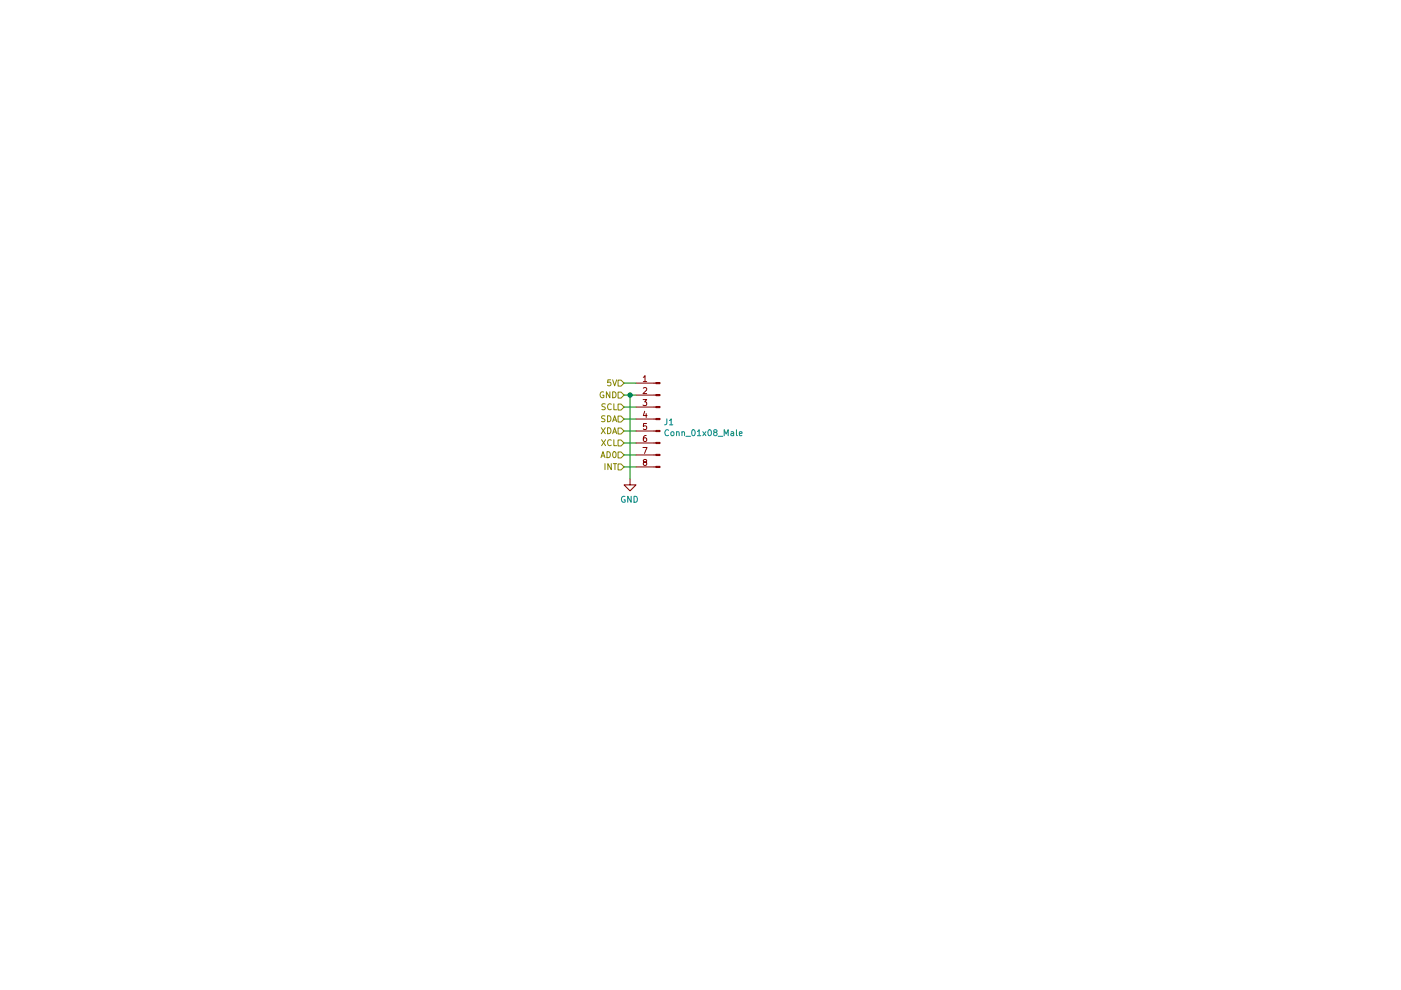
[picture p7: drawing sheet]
(kicad_sch (version 20211123) (generator eeschema)

 (paper "A4")

 (lib_symbols
  (symbol "Connector:Conn_01x08_Male" (pin_names (offset 1.016) hide) (in_bom yes) (on_board yes)
   (property "Reference" "J" (id 0) (at 0 10.16 0) (effects (font (size 1.27 1.27))))
   (property "Value" "Conn_01x08_Male" (id 1) (at 0 -12.7 0) (effects (font (size 1.27 1.27))))
   (property "Footprint" "" (id 2) (at 0 0 0) (effects (font (size 1.27 1.27)) hide))
   (property "Datasheet" "~" (id 3) (at 0 0 0) (effects (font (size 1.27 1.27)) hide))
   (symbol "Conn_01x08_Male_1_1"
    (polyline (pts (xy 1.27 -10.16) (xy 0.8636 -10.16)) (stroke (width 0.1524) (type default) (color 0 0 0 0)) (fill (type none)))
    (polyline (pts (xy 1.27 -7.62) (xy 0.8636 -7.62)) (stroke (width 0.1524) (type default) (color 0 0 0 0)) (fill (type none)))
    (polyline (pts (xy 1.27 -5.08) (xy 0.8636 -5.08)) (stroke (width 0.1524) (type default) (color 0 0 0 0)) (fill (type none)))
    (polyline (pts (xy 1.27 -2.54) (xy 0.8636 -2.54)) (stroke (width 0.1524) (type default) (color 0 0 0 0)) (fill (type none)))
    (polyline (pts (xy 1.27 0) (xy 0.8636 0)) (stroke (width 0.1524) (type default) (color 0 0 0 0)) (fill (type none)))
    (polyline (pts (xy 1.27 2.54) (xy 0.8636 2.54)) (stroke (width 0.1524) (type default) (color 0 0 0 0)) (fill (type none)))
    (polyline (pts (xy 1.27 5.08) (xy 0.8636 5.08)) (stroke (width 0.1524) (type default) (color 0 0 0 0)) (fill (type none)))
    (polyline (pts (xy 1.27 7.62) (xy 0.8636 7.62)) (stroke (width 0.1524) (type default) (color 0 0 0 0)) (fill (type none)))
    (rectangle (start 0.8636 -10.033) (end 0 -10.287) (stroke (width 0.1524) (type default) (color 0 0 0 0)) (fill (type outline)))
    (rectangle (start 0.8636 -7.493) (end 0 -7.747) (stroke (width 0.1524) (type default) (color 0 0 0 0)) (fill (type outline)))
    (rectangle (start 0.8636 -4.953) (end 0 -5.207) (stroke (width 0.1524) (type default) (color 0 0 0 0)) (fill (type outline)))
    (rectangle (start 0.8636 -2.413) (end 0 -2.667) (stroke (width 0.1524) (type default) (color 0 0 0 0)) (fill (type outline)))
    (rectangle (start 0.8636 0.127) (end 0 -0.127) (stroke (width 0.1524) (type default) (color 0 0 0 0)) (fill (type outline)))
    (rectangle (start 0.8636 2.667) (end 0 2.413) (stroke (width 0.1524) (type default) (color 0 0 0 0)) (fill (type outline)))
    (rectangle (start 0.8636 5.207) (end 0 4.953) (stroke (width 0.1524) (type default) (color 0 0 0 0)) (fill (type outline)))
    (rectangle (start 0.8636 7.747) (end 0 7.493) (stroke (width 0.1524) (type default) (color 0 0 0 0)) (fill (type outline)))
    (pin passive line (at 5.08 7.62 180) (length 3.81) (name "Pin_1" (effects (font (size 1.27 1.27)))) (number "1" (effects (font (size 1.27 1.27)))))
    (pin passive line (at 5.08 5.08 180) (length 3.81) (name "Pin_2" (effects (font (size 1.27 1.27)))) (number "2" (effects (font (size 1.27 1.27)))))
    (pin passive line (at 5.08 2.54 180) (length 3.81) (name "Pin_3" (effects (font (size 1.27 1.27)))) (number "3" (effects (font (size 1.27 1.27)))))
    (pin passive line (at 5.08 0 180) (length 3.81) (name "Pin_4" (effects (font (size 1.27 1.27)))) (number "4" (effects (font (size 1.27 1.27)))))
    (pin passive line (at 5.08 -2.54 180) (length 3.81) (name "Pin_5" (effects (font (size 1.27 1.27)))) (number "5" (effects (font (size 1.27 1.27)))))
    (pin passive line (at 5.08 -5.08 180) (length 3.81) (name "Pin_6" (effects (font (size 1.27 1.27)))) (number "6" (effects (font (size 1.27 1.27)))))
    (pin passive line (at 5.08 -7.62 180) (length 3.81) (name "Pin_7" (effects (font (size 1.27 1.27)))) (number "7" (effects (font (size 1.27 1.27)))))
    (pin passive line (at 5.08 -10.16 180) (length 3.81) (name "Pin_8" (effects (font (size 1.27 1.27)))) (number "8" (effects (font (size 1.27 1.27)))))))
  (symbol "power:GND" (power) (pin_names (offset 0)) (in_bom yes) (on_board yes)
   (property "Reference" "#PWR" (id 0) (at 0 -6.35 0) (effects (font (size 1.27 1.27)) hide))
   (property "Value" "GND" (id 1) (at 0 -3.81 0) (effects (font (size 1.27 1.27))))
   (property "Footprint" "" (id 2) (at 0 0 0) (effects (font (size 1.27 1.27)) hide))
   (property "Datasheet" "" (id 3) (at 0 0 0) (effects (font (size 1.27 1.27)) hide))
   (symbol "GND_0_1"
    (polyline (pts (xy 0 0) (xy 0 -1.27) (xy 1.27 -1.27) (xy 0 -2.54) (xy -1.27 -1.27) (xy 0 -1.27)) (stroke (width 0) (type default) (color 0 0 0 0)) (fill (type none))))
   (symbol "GND_1_1"
    (pin power_in line (at 0 0 270) (length 0) hide (name "GND" (effects (font (size 1.27 1.27)))) (number "1" (effects (font (size 1.27 1.27))))))))

 (junction (at 133.35 83.82) (diameter 0) (color 0 0 0 0))

 (wire (pts (xy 132.08 99.06) (xy 134.62 99.06)) (stroke (width 0) (type default) (color 0 0 0 0)))
 (wire (pts (xy 132.08 86.36) (xy 134.62 86.36)) (stroke (width 0) (type default) (color 0 0 0 0)))
 (wire (pts (xy 132.08 83.82) (xy 133.35 83.82)) (stroke (width 0) (type default) (color 0 0 0 0)))
 (wire (pts (xy 132.08 96.52) (xy 134.62 96.52)) (stroke (width 0) (type default) (color 0 0 0 0)))
 (wire (pts (xy 132.08 91.44) (xy 134.62 91.44)) (stroke (width 0) (type default) (color 0 0 0 0)))
 (wire (pts (xy 132.08 81.28) (xy 134.62 81.28)) (stroke (width 0) (type default) (color 0 0 0 0)))
 (wire (pts (xy 134.62 83.82) (xy 133.35 83.82)) (stroke (width 0) (type default) (color 0 0 0 0)))
 (wire (pts (xy 133.35 83.82) (xy 133.35 101.6)) (stroke (width 0) (type default) (color 0 0 0 0)))
 (wire (pts (xy 132.08 88.9) (xy 134.62 88.9)) (stroke (width 0) (type default) (color 0 0 0 0)))
 (wire (pts (xy 132.08 93.98) (xy 134.62 93.98)) (stroke (width 0) (type default) (color 0 0 0 0)))

 (hierarchical_label "AD0" (shape input) (at 132.08 96.52 180) (effects (font (size 1.27 1.27)) (justify right)))
 (hierarchical_label "XDA" (shape input) (at 132.08 91.44 180) (effects (font (size 1.27 1.27)) (justify right)))
 (hierarchical_label "SCL" (shape input) (at 132.08 86.36 180) (effects (font (size 1.27 1.27)) (justify right)))
 (hierarchical_label "INT" (shape input) (at 132.08 99.06 180) (effects (font (size 1.27 1.27)) (justify right)))
 (hierarchical_label "XCL" (shape input) (at 132.08 93.98 180) (effects (font (size 1.27 1.27)) (justify right)))
 (hierarchical_label "5V" (shape input) (at 132.08 81.28 180) (effects (font (size 1.27 1.27)) (justify right)))
 (hierarchical_label "GND" (shape input) (at 132.08 83.82 180) (effects (font (size 1.27 1.27)) (justify right)))
 (hierarchical_label "SDA" (shape input) (at 132.08 88.9 180) (effects (font (size 1.27 1.27)) (justify right)))

 (symbol (lib_id "power:GND") (at 133.35 101.6 0) (mirror y) (in_bom yes) (on_board yes)
  (property "Reference" "#PWR042" (id 0) (at 133.35 107.95 0) (effects (font (size 1.27 1.27)) hide))
  (property "Value" "GND" (id 1) (at 133.223 105.9942 0))
  (property "Footprint" "" (id 2) (at 133.35 101.6 0) (effects (font (size 1.27 1.27)) hide))
  (property "Datasheet" "" (id 3) (at 133.35 101.6 0) (effects (font (size 1.27 1.27)) hide)) (pin "1"))

 (symbol (lib_id "Connector:Conn_01x08_Male") (at 139.7 88.9 0) (mirror y) (unit 1) (in_bom yes) (on_board yes)
  (property "Reference" "J1" (id 0) (at 140.4112 89.5604 0) (effects (font (size 1.27 1.27)) (justify right)))
  (property "Value" "Conn_01x08_Male" (id 1) (at 140.4112 91.8718 0) (effects (font (size 1.27 1.27)) (justify right)))
  (property "Footprint" "RascalHat:MPU-6050-Module" (id 2) (at 139.7 88.9 0) (effects (font (size 1.27 1.27)) hide))
  (property "Datasheet" "~" (id 3) (at 139.7 88.9 0) (effects (font (size 1.27 1.27)) hide)) (pin "1") (pin "2") (pin "3") (pin "4") (pin "5") (pin "6") (pin "7") (pin "8")))
